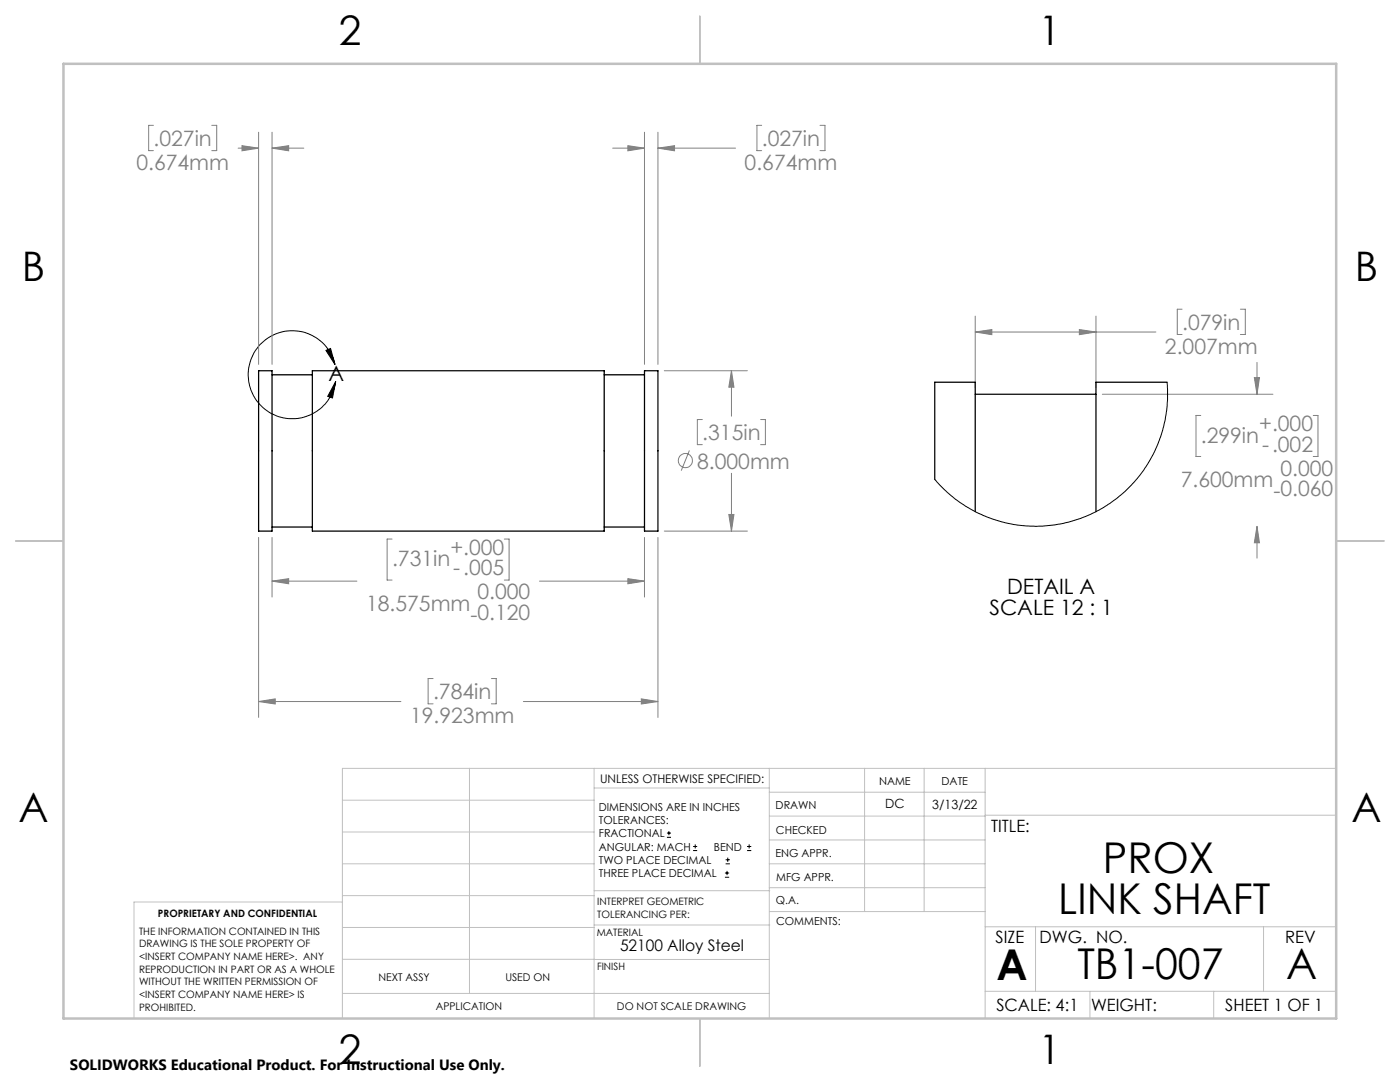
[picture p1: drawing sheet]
<svg xmlns="http://www.w3.org/2000/svg" width="279mm" height="216mm" viewBox="0 0 279 216" stroke-linecap="round" stroke-linejoin="round" font-family="sans-serif">
<g fill="none" stroke="#808080" stroke-width=".2">
<path d="M30.6 25h-.9v5.1h.9M42.3 25h1v5.1h-1M47.5 29.6h4.1M48.3 29.1l3.3 .5-3.3 .5zM51.6 26.4v46.3M54.3 29.6h6.3M54.3 26.4v46.3M54.3 29.6l3.3-.5v1zM122.3 29.6h6.3M125.3 29.1l3.3 .5-3.3 .5zM128.6 26.4v46.3M131.3 29.6l3.3-.5v1z"/>
<path d="M131.3 26.4v46.3M131.3 29.6h15.5M152 25h-.9v5.1h.9M163.7 25h.9v5.1h-.9M132.6 74h16.6M146 74l.5 3.3h-1zM146 74v9M194.6 66.3l3.3-.5v1zM194.6 63.1v14.3M194.6 66.3h36.1M215.4 65.8l3.3 .5-3.3 .5zM218.7 63.1v14.3"/>
<path d="M220 78.7h34M235.9 61.7h-1v5h1M247.5 61.7h1v5h-1M250.3 75.4h1.1l-.5 3.3zM250.9 72.3v6.4M137.6 89.9l-1.6 4M140.2 83.7h-1v5h1M146 94.4v11.6M151.8 83.7h1v5h-1M239.6 82.9h-.9v8.2h.9M262.1 82.9h.9v8.2h-.9M51.6 107.2v36"/>
<path d="M54.3 107.2v11.9M54.3 116h16.9M54.3 116l3.3-.5v1zM78.2 107.6h-.9v8.1h.9M100.6 107.6h1v8.1h-1M107.7 116h20.9M125.3 115.5l3.3 .5-3.3 .5zM128.6 107.2v11.9M131.3 107.2v36M132.6 106h16.6M145.5 102.7h1l-.5 3.3zM250.9 105l.5 3.3h-1.1z"/>
<path d="M250.9 105v6.4M51.6 140h28.4M51.6 140l3.3-.5v1zM86.4 135.4h-1v5h1M98.1 135.4h.9v5h-.9M104.5 140h26.8M128 139.5l3.3 .5-3.3 .5z"/>
<circle cx="136.8" cy="91.9" r="1.4"/>
</g>
<g fill="none" stroke="#000" stroke-width=".2">
<path d="M65.1 69.9l.9-.4 .9 3.2zM66.9 72.7a8.8 8.8 0 0 0-13.8-5 8.8 8.8 0 0 0 .6 14.6 8.8 8.8 0 0 0 13.3-6.2M67 76.1l-.6 3.3-1-.3zM133.1 167.1h.8M133.1 166.2h.8M133.5 165.8v.9M138.3 169.7h.8M138.3 168.9h.8M138.7 168.5v.8M144.7 175h.8M144.7 174.2h.8M144.8 172.4h.9"/>
<path d="M144.8 171.6h.9M145.1 173.8v.8M145.2 171.1v.9M149.1 169.7h.8M149.1 168.9h.8M149.5 168.5v.8"/>
</g>
<g fill="none" stroke="#c0c0c0" stroke-width=".2">
<path d="M68.3 159.7h50.3M93.7 153.3v44.9M118.6 153.3v49.9M118.6 157.2h34.9M153.5 153.3v49.9M153.5 158.1h43.1M172.5 153.3v28.6M184.4 153.3v28.6M196.6 153.3v49.9M266.7 153.3h-198.4v49.9M68.3 178.7h50.3M68.3 172.4h50.3"/>
<path d="M68.3 166h50.3M68.3 180h-41.6v23.2M118.6 177.7h35M153.5 167.6h43.1M153.5 162.8h43.1M153.5 172.4h43.1M153.5 177.1h43.1M196.6 162.7h70.1M68.3 198.2h85.2M68.3 191.4l85.2 .1M68.3 185.1h50.3M118.6 184.6h35"/>
<path d="M153.6 181.9h43M196.6 197.8h70.1M196.6 184.9h70.1M206.7 184.9v12.9M217.5 197.8v5.4M242.2 197.8v5.4M252.2 184.9v12.9"/>
</g>
<path d="M139.7 3.2v9.5M3.1 107.9h9.6M266.7 107.9h9.5M139.7 203.2v9.6" fill="none" stroke="#c0c0c0" stroke-width=".25"/>
<path d="M12.7 12.7h254v190.5h-254z" fill="none" stroke="#c0c0c0" stroke-width=".5"/>
<path d="M65.1 69.9l.9-.4 .9 3.2zM67 76.1l-.6 3.3-1-.3z" fill="#000"/>
<path d="M51.6 140l3.3-.5v1zM128 139.5l3.3 .5-3.3 .5zM131.3 29.6l3.3-.5v1zM125.3 29.1l3.3 .5-3.3 .5zM54.3 29.6l3.3-.5v1zM48.3 29.1l3.3 .5-3.3 .5zM146 74l.5 3.3h-1zM145.5 102.7h1l-.5 3.3zM125.3 115.5l3.3 .5-3.3 .5zM54.3 116l3.3-.5v1zM215.4 65.8l3.3 .5-3.3 .5zM194.6 66.3l3.3-.5v1zM250.3 75.4h1.1l-.5 3.3zM250.9 105l.5 3.3h-1.1z" fill="#808080"/>
<path d="M51.6 74h2.7v32h-2.7zM54.3 74.8h8M62.3 74h58.3v32h-58.3zM120.6 74.8h8M128.6 74h2.7v32h-2.7zM194.6 78.7h24.1M232.9 76.3h-14.2v25.8M186.5 95.7v-19.4h8.1v25.8M54.3 105.2h8M120.6 105.2h8" fill="none" stroke="#000" stroke-width=".25"/>
<path d="M232.9 76.3l.1 1a26.3 26.3 0 0 1-16.6 25.9 26.3 26.3 0 0 1-29.9-7.5" fill="none" stroke="#000" stroke-width=".2"/>
<g font-size="8.5">
<text x="220.1" y="174.2">PROX</text>
<text x="211.2" y="182.3">LINK SHAFT</text>
<text x="198.9" y="195.5">A</text>
<text x="215" y="195.4">TB1-007</text>
<text x="256.7" y="195.4">A</text>
</g>
<g font-size="8.1">
<text x="67.6" y="8.9">2</text>
<text x="207.3" y="8.9">1</text>
<text x="4.4" y="56.2">B</text>
<text x="270.4" y="56.2">B</text>
<text x="3.7" y="164.1">A</text>
<text x="269.7" y="164.1">A</text>
<text x="67.6" y="212.4">2</text>
<text x="207.3" y="212.4">1</text>
</g>
<g font-size="4.2" fill="#808080">
<text x="30.6" y="29.1">.027in</text>
<text x="152" y="29.1">.027in</text>
<text x="27.2" y="33.9">0.674mm</text>
<text x="148.6" y="33.9">0.674mm</text>
<text x="235.9" y="65.8">.079in</text>
<text x="232.5" y="70.5">2.007mm</text>
<text x="140.2" y="87.8">.315in</text>
<text x="239.7" y="88.3">.299in</text>
<text x="251.3" y="86.1">+.000</text>
<text x="139.1" y="93.5">8.000mm</text>
<text x="251.9" y="90.2">-.002</text>
<text x="255.5" y="94.9">0.000</text>
<text x="235.6" y="97.2">7.600mm</text>
<text x="254.1" y="99.4">-0.060</text>
<text x="78.2" y="113">.731in</text>
<text x="89.9" y="110.7">+.000</text>
<text x="90.5" y="114.8">-.005</text>
<text x="95.3" y="119.6">0.000</text>
<text x="73.1" y="121.9">18.575mm</text>
<text x="93.9" y="124.1">-0.120</text>
<text x="86.4" y="139.5">.784in</text>
<text x="81.8" y="144.3">19.923mm</text>
</g>
<g font-size="4.2">
<text x="65.6" y="76">A</text>
<text x="201" y="118.5">DETAIL A</text>
<text x="197.5" y="122.7">SCALE 12 : 1</text>
</g>
<g font-size="3.4">
<text x="197.8" y="166">TITLE:</text>
<text x="198.7" y="188.1">SIZE</text>
<text x="207.5" y="188.1">DWG. NO.</text>
<text x="256.5" y="188.2">REV</text>
<text x="198.8" y="201.7">SCALE: 4:1</text>
<text x="217.7" y="201.8">WEIGHT:</text>
<text x="244.5" y="201.7">SHEET 1 OF 1</text>
</g>
<text font-size="3.2" x="123.7" y="189.8">52100 Alloy Steel</text>
<text font-size="3" x="14" y="213.5">SOLIDWORKS Educational Product. For Instructional Use Only.</text>
<g font-size="2.5">
<text x="176.6" y="161.3">DC</text>
<text x="186.1" y="161.4">3/13/22</text>
</g>
<text font-size="2.4" x="119.8" y="156.2">UNLESS OTHERWISE SPECIFIED:</text>
<g font-size="2.2">
<text x="119.5" y="161.8">DIMENSIONS ARE IN INCHES</text>
<text x="154.8" y="161.4">DRAWN</text>
<text x="175.4" y="156.6">NAME</text>
<text x="187.9" y="156.7">DATE</text>
<text x="119.5" y="164.4">TOLERANCES:</text>
<text x="119.5" y="167.1">FRACTIONAL</text>
<text x="154.9" y="166.3">CHECKED</text>
<text x="119.5" y="169.7">ANGULAR: MACH</text>
<text x="119.5" y="172.4">TWO PLACE DECIMAL</text>
<text x="142.5" y="169.7">BEND</text>
<text x="154.8" y="171">ENG APPR.</text>
<text x="119.5" y="175">THREE PLACE DECIMAL</text>
<text x="154.9" y="175.7">MFG APPR.</text>
<text x="154.9" y="180.4">Q.A.</text>
<text x="154.9" y="184.6">COMMENTS:</text>
</g>
<g font-size="2.1">
<text x="75.5" y="195.7">NEXT ASSY</text>
<text x="100.9" y="195.7">USED ON</text>
<text x="86.9" y="201.5">APPLICATION</text>
<text x="123.1" y="201.6">DO NOT SCALE DRAWING</text>
</g>
<g font-size="2">
<text x="31.5" y="182.9">PROPRIETARY AND CONFIDENTIAL</text>
<text x="119.2" y="180.6">INTERPRET GEOMETRIC</text>
<text x="119.2" y="183.1">TOLERANCING PER:</text>
<text x="27.8" y="186.5">THE INFORMATION CONTAINED IN THIS</text>
<text x="27.8" y="189">DRAWING IS THE SOLE PROPERTY OF</text>
<text x="27.8" y="191.6">&lt;INSERT COMPANY NAME HERE&gt;. ANY</text>
<text x="119.1" y="186.7">MATERIAL</text>
<text x="27.8" y="194.1">REPRODUCTION IN PART OR AS A WHOLE</text>
<text x="27.8" y="196.6">WITHOUT THE WRITTEN PERMISSION OF</text>
<text x="119.1" y="193.5">FINISH</text>
<text x="27.8" y="199.1">&lt;INSERT COMPANY NAME HERE&gt; IS</text>
<text x="27.8" y="201.7">PROHIBITED.</text>
</g>
</svg>
